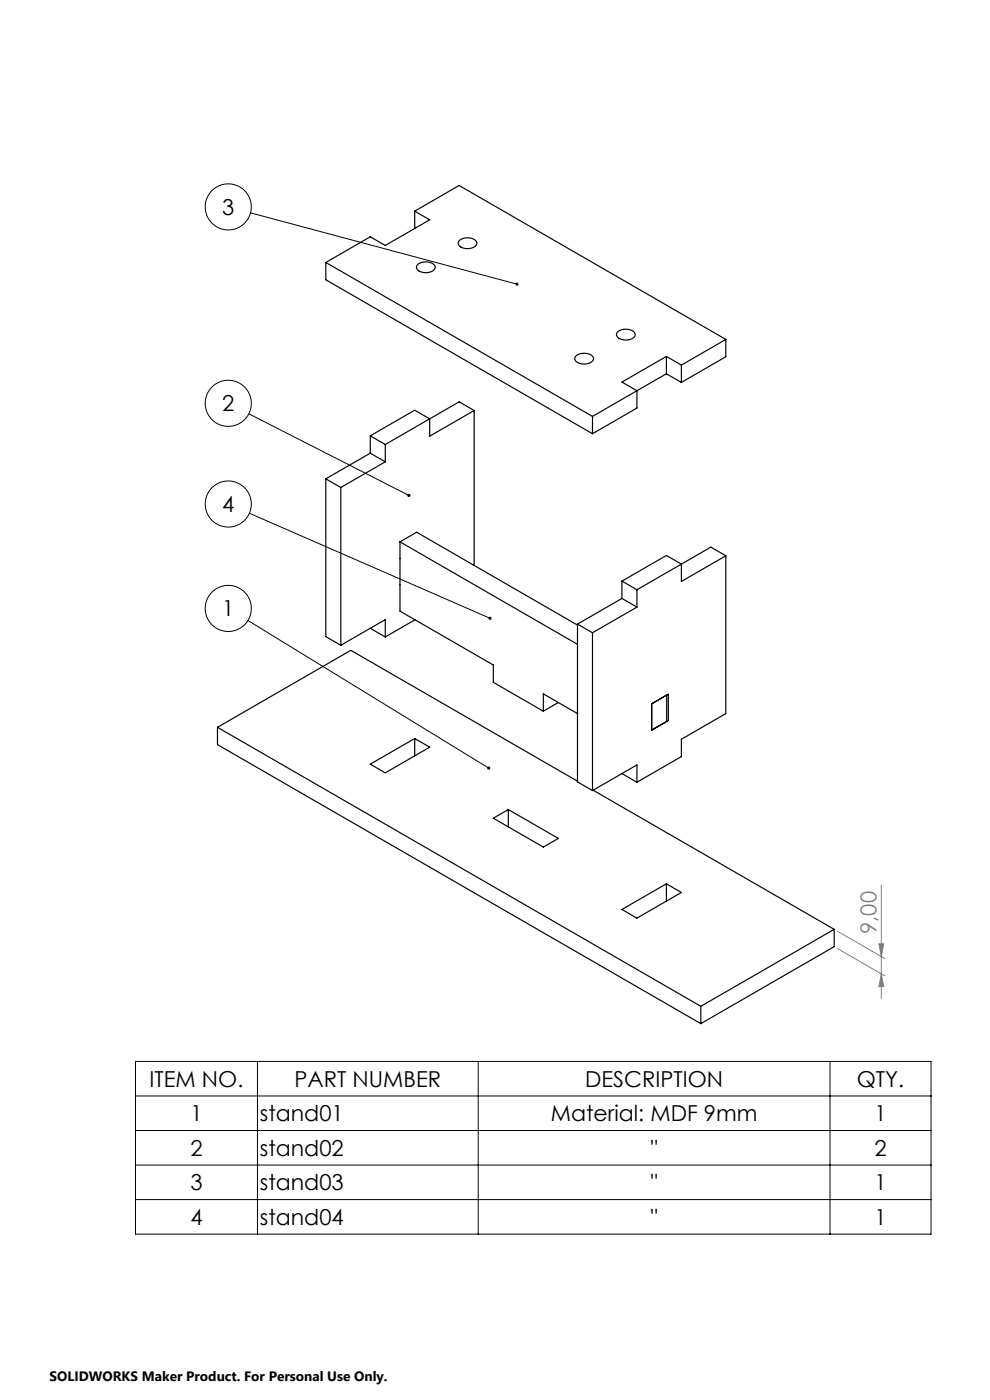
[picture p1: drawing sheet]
<svg xmlns="http://www.w3.org/2000/svg" width="210mm" height="297mm" viewBox="0 0 210 297" stroke-linecap="round" stroke-linejoin="round" font-family="sans-serif">
<g fill="none" stroke="#000" stroke-width=".25">
<path d="M69.1 55.7v3.7l56.6 32.6M69.1 55.7l56.6 32.6M88 44.8l3.2 1.8-9.5 5.5-3.2-1.9-9.4 5.5M88 44.8l9.4-5.4 56.6 32.6M88 44.8v3.7M88.5 56.2a2.73 2.73 0 0 1 3.7 .1 .89 .89 0 0 1-.6 1.3 2.66 2.66 0 0 1-3.2-.7zM97.3 51.1a2.73 2.73 0 0 1 3.8 .1 .89 .89 0 0 1-.6 1.3 2.66 2.66 0 0 1-3.3-.7zM122.1 75.6a2.73 2.73 0 0 1 3.7 .1 .89 .89 0 0 1-.6 1.3 2.66 2.66 0 0 1-3.3-.7zM130.9 70.5a2.73 2.73 0 0 1 3.7 .1 .89 .89 0 0 1-.5 1.3 2.66 2.66 0 0 1-3.3-.7zM141.4 75.6l-9.5 5.5 3.2 1.8v3.7l-9.4 5.4M141.4 79.3l-15.7 9M141.4 75.6l3.1 1.9"/>
<path d="M141.4 75.6v3.7M141.4 79.3l3.1 1.8M144.5 77.5v3.6M154 72l-9.5 5.5M154 72v3.7l-9.5 5.4M78.5 96.1l3.2 1.9M78.5 96.1l-9.4 5.5M78.5 92.5l3.2 1.8M78.5 92.5v3.6M81.7 98l-9.4 5.4M81.7 94.3v3.7M100.6 87.1l-3.2-1.8-15.7 9"/>
<path d="M100.6 87.1l-9.4 5.4v-3.6l-3.2-1.9-9.5 5.5M100.6 87.1v32.9M125.7 88.3v3.7M69.1 101.6v33.5l3.2 1.8M69.1 101.6l3.2 1.8M72.3 103.4v33.5M84.8 115v14.6l19.8 11.5v3.7l10.7 6.1M84.8 115l37.7 21.7M84.8 115l3.6-2.1 34.1 19.7M154 117.9l-9.5 5.4v-3.6l-3.1-1.9-9.5 5.5M154 117.9v33.5l-9.5 5.4v3.7l-9.4 5.4M154 117.9l-3.2-1.8-15.7 9"/>
<path d="M78.5 133.3h.1M78.5 133.3l3.2 1.8M81.7 135.1v-3.6l-9.4 5.4M88 131.5l-6.3 3.6M122.5 132.4l3.2 1.8M122.5 132.4v33.5l3.2 1.8M125.7 134.2v33.5M131.9 127l-9.4 5.4M131.9 127l3.2 1.8M131.9 123.3l3.2 1.8M131.9 123.3v3.7M135.1 125.1v3.7"/>
<path d="M135.1 128.8l-9.4 5.4M46.1 154.3v3.7l102.6 59.2M46.1 154.3l102.6 59.2M46.1 154.3l28.3-16.3 48.1 27.7M88 156.7v3.6M115.3 150.9v-3.7l7.2 4.2M118.4 149l-3.1 1.9M138.2 149.3l3.6-2v5.5l-3.6 2.1zM141.4 147.5v5.6M78.5 162.1l9.5-5.4 3.2 1.8-9.5 5.5zM104.6 173.6l3.2-1.9 10.6 6.2-3.1 1.8zM107.8 171.7v3.7"/>
<path d="M125.8 167.6l51.1 29.6M131.9 164.1l3.2 1.8M131.9 164.1h.1M135.1 165.9v-3.6l-9.4 5.4M131.9 192.9l9.5-5.4 3.1 1.8-9.4 5.5zM141.4 187.5v3.7M176.9 197.2l-28.2 16.3M176.9 197.2v3.6l-28.2 16.4M148.7 213.5v3.7"/>
</g>
<g fill="none" stroke="#000" stroke-width=".21">
<path d="M53.1 45.2l56.6 15.1M52.8 87.8l33.9 17.3M52.9 108.9l51 22.3M52.6 131.6l51.1 31.3M28.7 225.2h168.8v36.6h-168.8zM28.7 232.5h168.8M28.7 239.8h168.8M54.6 225.2v36.6M101.4 225.2v36.6M176.1 225.2v36.6M28.7 247.2h168.8M28.7 254.5h168.8"/>
<circle cx="48.4" cy="43.9" r="4.9"/>
<circle cx="48.4" cy="85.6" r="4.9"/>
<circle cx="48.4" cy="106.9" r="4.9"/>
<circle cx="48.4" cy="129.1" r="4.9"/>
</g>
<path d="M177.7 197.6l10 5.7M186.9 187.8v24M177.7 201.2l10 5.8M186.4 200.2h1.1l-.6 2.7zM186.9 206.6l.6 2.7h-1.1z" fill="none" stroke="#808080" stroke-width=".21"/>
<path d="M109.4 60v.5l.3 .1 .2-.1 .1-.1-.3-.1 .3 .1-.1-.3zM86.5 104.8v.5l.4 .1 .1-.1-.3-.2 .3 .2v-.4zM103.7 130.9v.5h.4l.1-.1-.3-.1 .3 .1v-.4zM103.4 162.7v.5l.3 .1 .3-.2-.3-.2 .3 .2-.1-.4z" fill="#000"/>
<path d="M186.4 200.2h1.1l-.6 2.7zM186.9 206.6l.6 2.7h-1.1z" fill="#808080"/>
<g font-size="4.7">
<text x="47.1" y="45.6">3</text>
<text x="47.1" y="87.3">2</text>
<text x="47.1" y="108.6">4</text>
<text x="47.1" y="130.8">1</text>
<text x="31.7" y="230.5">ITEM NO.</text>
<text x="62.5" y="230.5">PART NUMBER</text>
<text x="124.1" y="230.5">DESCRIPTION</text>
<text x="181.7" y="230.5">QTY.</text>
<text x="40.4" y="237.8">1</text>
<text x="55.1" y="237.8">stand01</text>
<text x="116.9" y="237.8">Material: MDF 9mm</text>
<text x="185.5" y="237.8">1</text>
<text x="40.4" y="245.2">2</text>
<text x="55.1" y="245.2">stand02</text>
<text x="138" y="245.2">&quot;</text>
<text x="185.5" y="245.2">2</text>
<text x="40.4" y="252.5">3</text>
<text x="55.1" y="252.5">stand03</text>
<text x="138" y="252.5">&quot;</text>
<text x="185.5" y="252.5">1</text>
<text x="40.4" y="259.8">4</text>
<text x="55.1" y="259.8">stand04</text>
<text x="138" y="259.8">&quot;</text>
<text x="185.5" y="259.8">1</text>
</g>
<text font-size="4.7" fill="#808080" x="185.9" y="198.1" transform="rotate(-90 185.9 198.1)">9,00</text>
<text font-size="2.9" x="10.5" y="292.9">SOLIDWORKS Maker Product. For Personal Use Only.</text>
</svg>
